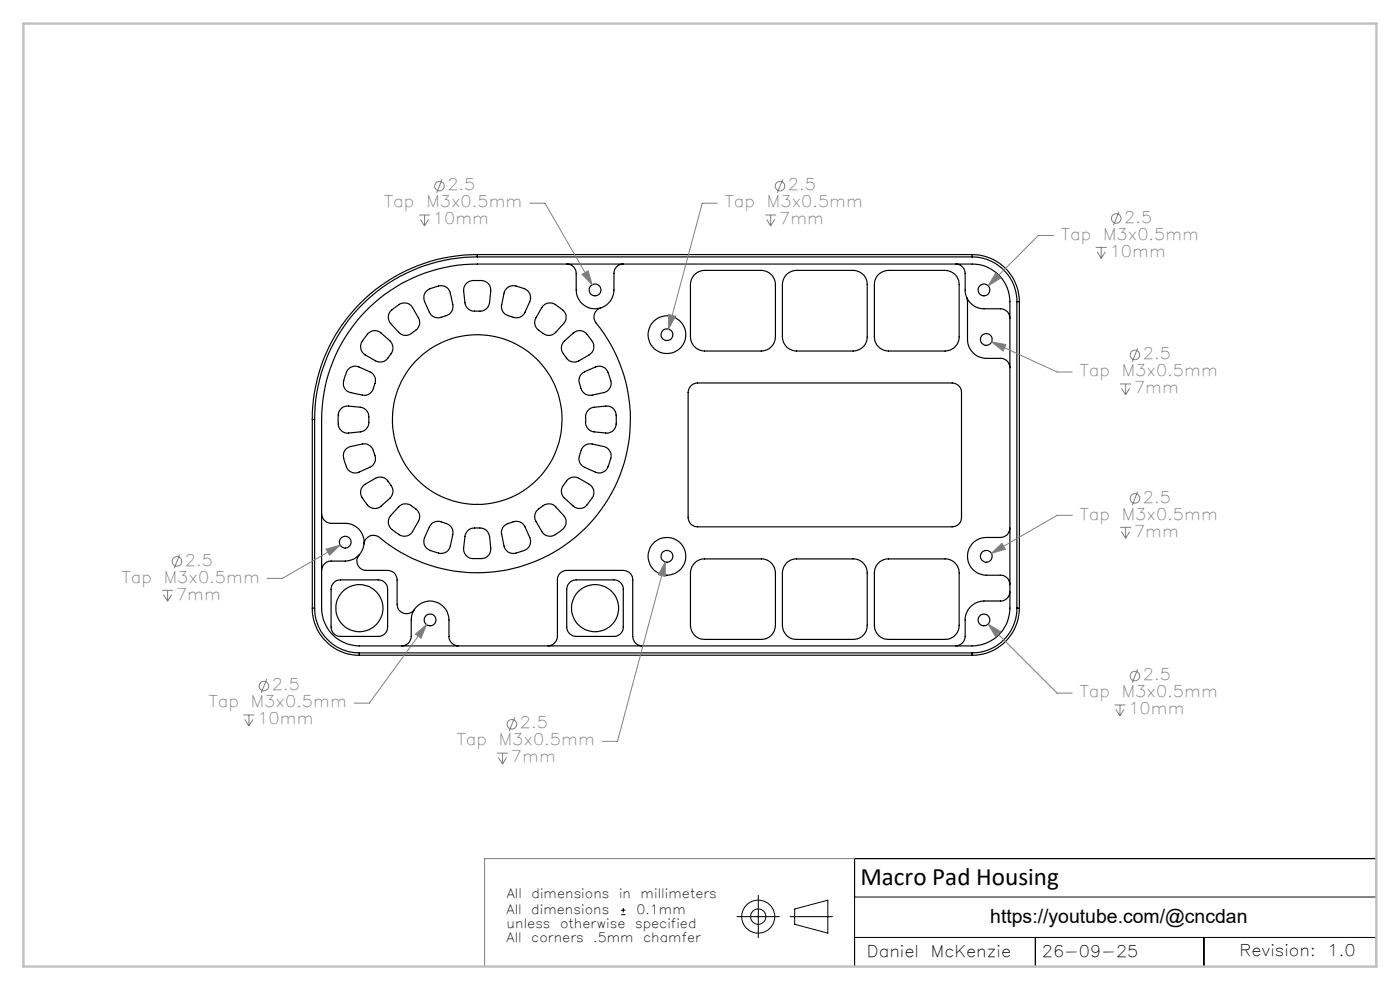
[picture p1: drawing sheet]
<svg xmlns="http://www.w3.org/2000/svg" width="297mm" height="210mm" viewBox="0 0 297 210" stroke-linecap="round" stroke-linejoin="round" font-family="sans-serif">
<g fill="none" stroke="#000" stroke-width=".25">
<path d="M101.2 54.5a34.5 34.5 0 0 0-34.5 34.5M101.2 54a35 35 0 0 0-34.9 35M101.2 54h105M101.2 54.5h105M101.2 54v.5M120.2 56a1.97 1.97 0 0 1 2 2v3.5a4 4 0 0 0 4 4 4 4 0 0 0 4-4v-3.5a1.97 1.97 0 0 1 2-2M147.2 58.4l1-.8 1.3-.2h12a3.1 3.1 0 0 1 3 3v11.1a3.1 3.1 0 0 1-3 3h-12a3.1 3.1 0 0 1-3-3v-11.1l.3-1.3zM167 58.1l.7-.5 1.3-.2h12a3 3 0 0 1 3 3v11.1a2.99 2.99 0 0 1-3 3h-12a3 3 0 0 1-3-3v-11.1l.3-1.3zM186.2 58.4l1.1-.8 1.2-.2h12a3 3 0 0 1 3 3v11.1a3.1 3.1 0 0 1-3 3h-12a3 3 0 0 1-3-3v-11.1l.1-.9zM202.7 56a2.02 2.02 0 0 1 2.1 2v3.5a4 4 0 0 0 3.9 4h3.5a1.97 1.97 0 0 1 2 2M206.2 54a10 10 0 0 1 10.1 10M206.2 54.5a9.5 9.5 0 0 1 9.5 9.5"/>
<path d="M206.2 54v.5M73.8 78.4l.6-.5a1.83 1.83 0 0 1 1.8-.1l2.3 1.1a2.47 2.47 0 0 1 .7 3.4 2.02 2.02 0 0 1-2.3 1.5l-2.5-.5a2.12 2.12 0 0 1-1.3-3.2zM78.2 70.7a1.96 1.96 0 0 1 2.7 0l1.8 1.6a2.53 2.53 0 0 1-.3 3.5 1.99 1.99 0 0 1-2.7 .7l-2.2-1.2a2.14 2.14 0 0 1-.3-3.4zM78.4 65.2a32.9 32.9 0 0 1 22.8-9.2h105a8 8 0 0 1 8 8v65a8.1 8.1 0 0 1-8 8h-130a8.1 8.1 0 0 1-8-8v-40a33.1 33.1 0 0 1 10.2-23.8zM82.9 66l1-.9a2.25 2.25 0 0 1 3.6 .2l1.3 2.1a2.42 2.42 0 0 1-1.4 3.3 2 2 0 0 1-2.8-.2l-1.7-1.9a2.02 2.02 0 0 1 0-2.6zM90.3 61.9l.9-.7 .9-.2a2.26 2.26 0 0 1 3.4 1.2l.6 2.4a2.47 2.47 0 0 1-2.2 2.6 2.11 2.11 0 0 1-2.8-1l-1.1-2.6v-1.1zM99 60.1a4.4 4.4 0 0 1 3-.6 2.02 2.02 0 0 1 2.1 2.2l-.2 2.5a2.43 2.43 0 0 1-3.1 1.8 2.01 2.01 0 0 1-2.2-1.8l-.2-2.8 .2-.7zM107.5 61.2a2.63 2.63 0 0 1 3.1-.2 2.14 2.14 0 0 1 1.8 3l-1 2.2a2.4 2.4 0 0 1-3.4 .8 1.95 1.95 0 0 1-1.6-2.4l.5-2.4zM115.1 64.9a2.29 2.29 0 0 1 3.5 .2 2.24 2.24 0 0 1 1 3.5l-1.7 1.9a2.38 2.38 0 0 1-3.4-.3 2.07 2.07 0 0 1-.8-2.8zM119.5 72.6l2.1-1.9a2.13 2.13 0 0 1 3.4 .8l.1 .2a2.21 2.21 0 0 1-.1 3.6l-2.2 1.2a2.44 2.44 0 0 1-3.2-1.4 2.02 2.02 0 0 1-.1-2.5zM123.4 79.3l.6-.4 2.3-1.1a2.11 2.11 0 0 1 2.9 1.8l.1 .3a2.22 2.22 0 0 1-1.2 3.4l-2.5 .5a2.4 2.4 0 0 1-2.6-2.3l-.1-1.3zM127.4 65.3a2.02 2.02 0 0 0-1 3.2 32.5 32.5 0 0 1-2.4 43.7 32.5 32.5 0 0 1-43.8 1.6 2 2 0 0 0-3 1.6"/>
<path d="M205.1 63.1l.1 .7v8.2a4 4 0 0 0 4 4h3a1.97 1.97 0 0 1 2 2M215.7 64v65M215.7 64h.6M216.3 64v65M66.3 89h.4M66.3 89v40M66.7 89v40M72.6 86.5l1-.4 2.8 .3a2.43 2.43 0 0 1 1.8 2.9 2.08 2.08 0 0 1-1.8 2.3l-2.5 .3a2.14 2.14 0 0 1-2.2-2.7v-.2a3.1 3.1 0 0 1 .9-2.5zM73.4 95.2l1-.5 2.5-.5a2.39 2.39 0 0 1 2.6 2.3 1.92 1.92 0 0 1-1 2.6l-2.3 1a2.14 2.14 0 0 1-3-1.8v-.2a2.64 2.64 0 0 1 .2-2.9zM123.9 94.6l.3-.2a1.77 1.77 0 0 1 1.4-.2l2.5 .5a2.12 2.12 0 0 1 1.3 3.2l-.1 .2a2.23 2.23 0 0 1-3 2l-2.3-1a2.47 2.47 0 0 1-.8-3.4zM124.7 87.1l1-.6 2.8-.4a2.14 2.14 0 0 1 2.2 2.7v.2a2.25 2.25 0 0 1-2.2 2.9l-2.5-.3a2.41 2.41 0 0 1-1.8-3l.2-.9zM146.7 81.7l.6-.3 .7-.2h54a2.04 2.04 0 0 1 2 2v26.5a1.97 1.97 0 0 1-2 2.1h-54a1.97 1.97 0 0 1-2-2.1v-26.5l.3-.9z"/>
<path d="M68.2 109a2.1 2.1 0 0 0 2 2h3a4 4 0 0 1 4 4 4 4 0 0 1-4 4h-3a2.02 2.02 0 0 0-2 2M76.2 117.7a1.97 1.97 0 0 0-.3 2.1 1.97 1.97 0 0 0 1.8 1.2h4.5a1.97 1.97 0 0 1 2 2v5.2a1.99 1.99 0 0 0 1.5 1.9 1.99 1.99 0 0 0 2.2-.8M76.9 103.2l2.8-1.7a2.44 2.44 0 0 1 3.2 1.4 2.03 2.03 0 0 1-.2 2.8l-1.8 1.6a2.23 2.23 0 0 1-3.5-.9 2.46 2.46 0 0 1-.5-3.2zM84.6 107.5a2.38 2.38 0 0 1 3.5 .4 1.99 1.99 0 0 1 .7 2.7l-1.3 2.1a2.12 2.12 0 0 1-3.4 .3l-.2-.1a2.29 2.29 0 0 1-1-3.5zM91.5 111.2a2.96 2.96 0 0 1 3-.2 2.02 2.02 0 0 1 1.6 2.4l-.6 2.4a2.25 2.25 0 0 1-3.4 1.2 2.26 2.26 0 0 1-2-3l1-2.2zM99.3 112.5a3.9 3.9 0 0 1 2.4-.5 2.05 2.05 0 0 1 2.2 1.8l.2 2.5a2.11 2.11 0 0 1-2.6 2.2h-.3a2.24 2.24 0 0 1-2.8-2.2l.3-2.9zM106.9 111.6l.6-.4 .8-.3a2.2 2.2 0 0 1 3.1 .9l1 2.2a2.22 2.22 0 0 1-2.1 3 2.27 2.27 0 0 1-3.4-1.2l-.5-2.8 .1-.7zM114 108.2l.8-.6a2.17 2.17 0 0 1 3.1-.1l1.7 1.9a2.15 2.15 0 0 1-.8 3.3l-.2 .2a2.27 2.27 0 0 1-3.7-.2l-1.4-2.5v-1.1zM120.4 101.8l.6-.5 1.1-.1 2.9 1.5a2.23 2.23 0 0 1 .1 3.7 2.23 2.23 0 0 1-3.5 .9l-1.8-1.6a2.43 2.43 0 0 1 .3-3.5zM147.2 119.6l.6-.6 1.2-.4h12.5a2.99 2.99 0 0 1 3 3v11a3 3 0 0 1-3 3h-12a2.99 2.99 0 0 1-3-3v-11l.3-1.3zM167 119.3l.7-.5 .9-.2h12.4a2.93 2.93 0 0 1 3 3v11a2.93 2.93 0 0 1-3 3h-12a2.93 2.93 0 0 1-3-3v-11l.3-1.3zM186.5 119.3l.8-.5 .8-.2h12.4a2.93 2.93 0 0 1 3 3v11a3 3 0 0 1-3 3h-12a2.93 2.93 0 0 1-3-3v-11l.3-1.3z"/>
<path d="M214.2 112a1.97 1.97 0 0 1-2 2h-3a4 4 0 0 0-4 4 4 4 0 0 0 4 4h3a1.97 1.97 0 0 1 2 2M66.3 129a10 10 0 0 0 9.9 10M66.3 129h.4M66.7 129a9.5 9.5 0 0 0 9.5 9.5M70.9 123.5l.6-.4 .7-.1h8a1.97 1.97 0 0 1 2 2v8a1.97 1.97 0 0 1-2 2h-8a1.97 1.97 0 0 1-2-2v-8l.1-.7zM76.2 138.5v.5M76.2 138.5h130M76.2 139h130M85.2 137a2.03 2.03 0 0 0 2-2v-3.5a4 4 0 0 1 4-4 4 4 0 0 1 4 4v3.5a2.02 2.02 0 0 0 2 2M116.2 137a2.1 2.1 0 0 0 2.1-2v-12a1.97 1.97 0 0 1 1.9-2h12a1.97 1.97 0 0 1 2 2v12a2.02 2.02 0 0 0 2 2M121 123.5l.6-.4 .6-.1h8a1.97 1.97 0 0 1 2 2v8a1.97 1.97 0 0 1-2 2h-8a2.02 2.02 0 0 1-2-2v-8l.3-1zM206.2 138.5v.5"/>
<path d="M214.2 125.5a1.97 1.97 0 0 1-2 2h-3.5a4 4 0 0 0-3.9 4v3.5a2.1 2.1 0 0 1-2.1 2M215.7 129a9.5 9.5 0 0 1-9.5 9.5M215.7 129h.6M216.3 129a10 10 0 0 1-10.1 10"/>
<circle cx="126.2" cy="61.5" r="1.25"/>
<circle cx="141.5" cy="71" r="4"/>
<circle cx="141.5" cy="71" r="1.25"/>
<circle cx="208.8" cy="61.5" r="1.25"/>
<circle cx="209.2" cy="72" r="1.25"/>
<circle cx="101.2" cy="89" r="18"/>
<circle cx="73.2" cy="115" r="1.25"/>
<circle cx="141.5" cy="118" r="1.26"/>
<circle cx="141.5" cy="118" r="4"/>
<circle cx="209.2" cy="118" r="1.25"/>
<circle cx="76.2" cy="129" r="5"/>
<circle cx="91.2" cy="131.5" r="1.24"/>
<circle cx="126.2" cy="129" r="5"/>
<circle cx="208.7" cy="131.5" r="1.24"/>
</g>
<g fill="none" stroke="#808080" stroke-width=".21">
<path d="M93.8 38l-1.2 2.9M166.1 38l-1.2 2.9M88.9 45.6h2.3M89.2 46.5l.9 1.4M90.1 45.6v2.3M90.9 46.5l-.8 1.4M112.4 43.1h3.2l10 17.3M123.5 58.2l1.3-.7 .8 2.9zM152.2 43.1h-3.2l-7.2 26.7M162.3 45.6h2.3M162.6 46.5l.9 1.4M163.5 45.6v2.3"/>
<path d="M164.4 46.5l-.9 1.4M211.2 58l1.1 1-2.7 1.6zM223.5 49.9h-3.2l-10.7 10.7M232.4 52.5h2.4M232.8 53.4l.8 1.4M233.6 52.5v2.3M234.5 53.4l-.9 1.4M237.4 44.9l-1.2 2.9M141.9 66.7l1.4 .4-1.5 2.7zM210.4 72.5l3 .6-.6 1.4zM210.4 72.5l13.9 6.4h3.2M241.3 73.9l-1.1 2.9"/>
<path d="M237.6 81.4h2.3M237.9 82.4l.9 1.3M238.8 81.4v2.3M239.6 82.4l-.8 1.3M38.1 117.6l-1.1 2.9M69.2 116.5l2.9-.9-2.2 2.2zM72.1 115.6l-12.2 7.1h-3.2M141.1 119.2v3.1l-1.4-.4zM141.1 119.2l-10.1 38.1h-3.2M210.3 117.4l2.2-2.2 .8 1.3zM227.5 109.3h-3.2l-14 8.1M237.6 111.9h2.3"/>
<path d="M237.9 112.8l.9 1.4M238.8 111.9v2.3M239.6 112.8l-.8 1.4M241.3 104.3l-1.1 2.9M34.4 125.2h2.3M34.7 126.1l.9 1.4M35.6 125.2v2.3M36.4 126.1l-.8 1.4M88.1 134.5l2.4-2-1.2 2.9zM90.5 132.5l-12.1 16.6h-3.2M209.6 132.4l2.7 1.6-1.1 1zM209.6 132.4l14.7 14.6h3.2"/>
<path d="M51.6 151.7h2.4M51.9 152.6l.9 1.4M52.8 151.7v2.3M53.7 152.6l-.9 1.4M56.6 144.1l-1.2 2.9M105.4 159.8h2.4M106.6 159.8v2.3M109.2 152.2l-1.2 2.9M236.4 149.5h2.4M236.7 150.5l.9 1.4M237.6 149.5v2.4M238.4 150.5l-.8 1.4"/>
<path d="M241.3 141.9l-1.1 2.9M105.7 160.7l.9 1.4M107.5 160.7l-.9 1.4M181.3 182.1h-78.5v22.9"/>
<circle cx="93.2" cy="39.5" r="1.01"/>
<circle cx="165.5" cy="39.5" r="1.01"/>
<circle cx="236.8" cy="46.3" r="1.01"/>
<circle cx="240.8" cy="75.3" r="1.02"/>
<circle cx="37.5" cy="119.1" r="1.02"/>
<circle cx="240.8" cy="105.7" r="1.02"/>
<circle cx="56" cy="145.5" r="1.01"/>
<circle cx="108.6" cy="153.6" r="1.01"/>
<circle cx="240.8" cy="143.4" r="1.02"/>
</g>
<g fill="none" stroke="#000" stroke-width=".21">
<path d="M131.8 194h.9M131.8 193.1h.9M132.2 192.6v1M156.4 194.4h8.9M160.9 189.9v9M167.6 194.4h9M168.6 192.8l7-1.8v6.9l-7-1.8zM181.3 182.1h110.7v22.9h-110.7zM181.3 198.9h110.7M181.3 190.3h110.7M219.6 198.9v6.1M255.4 198.9v6.1"/>
<circle cx="160.9" cy="194.4" r="3.5"/>
<circle cx="160.9" cy="194.4" r="1.63"/>
</g>
<path d="M102.8 205h78.5" fill="none" stroke="#808080" stroke-width=".21" stroke-dasharray="1.3 .6" stroke-dashoffset=".4"/>
<path d="M5 5h287v200h-287z" fill="none" stroke="#c0c0c0" stroke-width=".5"/>
<path d="M123.5 58.2l2.1 2.2-.8-2.9zM211.2 58l-1.6 2.6 2.7-1.6zM209.6 132.4l1.6 2.6 1.1-1zM88.1 134.5l1.2 .9 1.2-2.9zM69.2 116.5l.7 1.3 2.2-2.2zM141.1 119.2l-1.4 2.7 1.4 .4zM210.3 117.4l3-.9-.8-1.3zM210.4 72.5l2.4 2 .6-1.4zM141.9 66.7l-.1 3.1 1.5-2.7z" fill="#808080"/>
<text font-size="5.3" x="182.5" y="187.7">Macro Pad Housing</text>
<text font-size="4.1" x="210.1" y="195.8">https://youtube.com/@cncdan</text>
<g font-size="3.4" fill="#808080">
<text x="94.9" y="40.4">2.5</text>
<text x="167.2" y="40.4">2.5</text>
<text x="81.5" y="44">Tap</text>
<text x="90.5" y="44">M3x0.5mm</text>
<text x="91.8" y="47.6">10mm</text>
<text x="153.8" y="44">Tap</text>
<text x="162.7" y="44">M3x0.5mm</text>
<text x="165.3" y="47.6">7mm</text>
<text x="238.5" y="47.2">2.5</text>
<text x="225.1" y="50.8">Tap</text>
<text x="234" y="50.8">M3x0.5mm</text>
<text x="235.4" y="54.4">10mm</text>
<text x="242.5" y="76.2">2.5</text>
<text x="229.1" y="79.8">Tap</text>
<text x="238" y="79.8">M3x0.5mm</text>
<text x="240.6" y="83.4">7mm</text>
<text x="242.5" y="106.6">2.5</text>
<text x="229.1" y="110.2">Tap</text>
<text x="238" y="110.2">M3x0.5mm</text>
<text x="240.6" y="113.8">7mm</text>
<text x="39.2" y="120">2.5</text>
<text x="25.8" y="123.6">Tap</text>
<text x="34.8" y="123.6">M3x0.5mm</text>
<text x="37.3" y="127.2">7mm</text>
<text x="57.7" y="146.4">2.5</text>
<text x="229.1" y="147.9">Tap</text>
<text x="238" y="147.9">M3x0.5mm</text>
<text x="242.5" y="144.3">2.5</text>
<text x="44.3" y="150">Tap</text>
<text x="53.2" y="150">M3x0.5mm</text>
<text x="54.6" y="153.6">10mm</text>
<text x="110.3" y="154.5">2.5</text>
<text x="239.4" y="151.5">10mm</text>
<text x="96.9" y="158.1">Tap</text>
<text x="105.8" y="158.1">M3x0.5mm</text>
<text x="108.4" y="161.7">7mm</text>
</g>
<g font-size="3.4">
<text x="183.9" y="202.9">Daniel</text>
<text x="197.5" y="202.9">McKenzie</text>
<text x="221" y="202.9">26-09-25</text>
<text x="263" y="202.7">Revision:</text>
<text x="281.7" y="202.7">1.0</text>
</g>
<g font-size="2.7">
<text x="107.5" y="190.5">All</text>
<text x="112.8" y="190.5">dimensions</text>
<text x="131.3" y="190.5">in</text>
<text x="135.9" y="190.5">millimeters</text>
<text x="107.5" y="196.8">unless</text>
<text x="107.5" y="193.8">All</text>
<text x="112.7" y="193.8">dimensions</text>
<text x="118.8" y="196.8">otherwise</text>
<text x="134.7" y="196.8">specified</text>
<text x="135" y="193.8">0.1mm</text>
<text x="107.5" y="199.8">All</text>
<text x="112.7" y="199.8">corners</text>
<text x="125.9" y="199.8">.5mm</text>
<text x="136.4" y="199.8">chamfer</text>
</g>
</svg>
